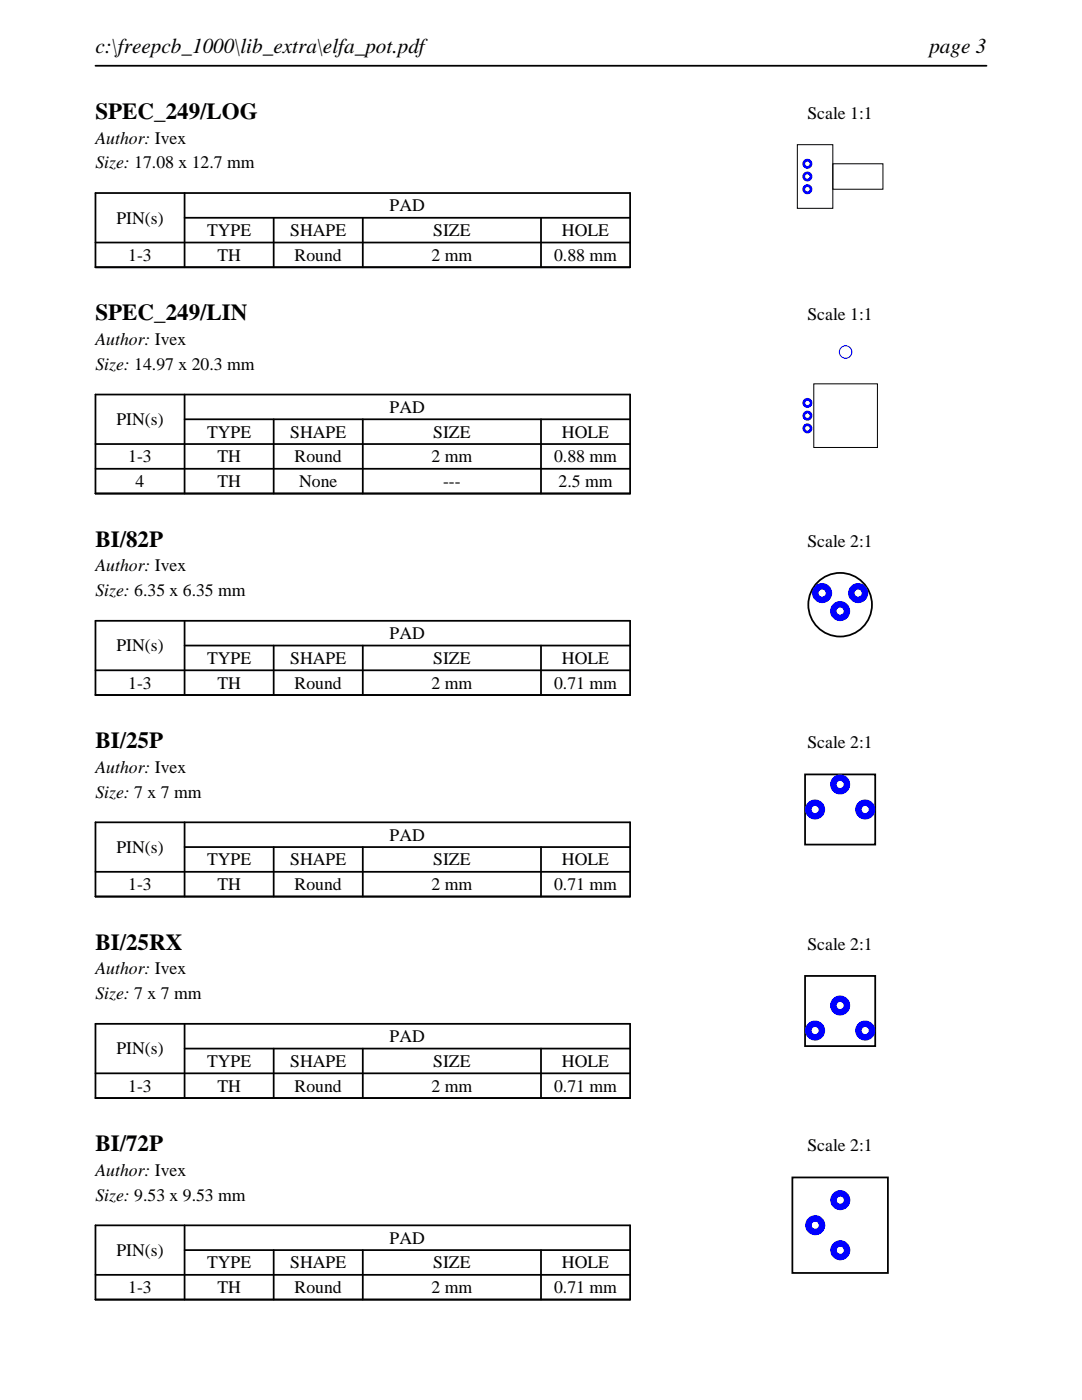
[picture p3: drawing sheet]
<svg xmlns="http://www.w3.org/2000/svg" width="216mm" height="279mm" viewBox="0 0 216 279" stroke-linecap="round" stroke-linejoin="round" font-family="sans-serif">
<path d="M19 13.1h177.8M19 38.5h106.7v14.8h-106.7zM36.8 38.5v14.8M19 48.4h106.7M36.8 43.5h88.9M54.6 43.5v9.8M72.4 43.5v9.8M107.9 43.5v9.8" fill="none" stroke="#000" stroke-width=".35"/>
<path d="M159.1 28.9h7.1v12.7h-7.1zM166.2 32.7h10v5.1h-10z" fill="none" stroke="#000" stroke-width=".2"/>
<g fill="#00f">
<path d="M160.1 32.7a1 1 0 0 0 2 0 1 1 0 0 0-2 0zM160.7 32.7a.44 .44 0 0 1 .8 0 .44 .44 0 0 1-.8 0z"/>
<path d="M160.1 35.2a1 1 0 0 0 2 0 1 1 0 0 0-2 0zM160.7 35.2a.44 .44 0 0 1 .8 0 .44 .44 0 0 1-.8 0z"/>
<path d="M160.1 37.8a1 1 0 0 0 2 0 1 1 0 0 0-2 0zM160.7 37.8a.44 .44 0 0 1 .8 0 .44 .44 0 0 1-.8 0z"/>
</g>
<path d="M19 78.7h106.7v19.8h-106.7zM36.8 78.7v19.8M19 88.6h106.7M19 93.6h106.7M36.8 83.7h88.9M54.6 83.7v14.8M72.4 83.7v14.8M107.9 83.7v14.8" fill="none" stroke="#000" stroke-width=".35"/>
<path d="M162.4 76.6h12.7v12.7h-12.7z" fill="none" stroke="#000" stroke-width=".2"/>
<g fill="#00f">
<path d="M160.1 80.4a1 1 0 0 0 2 0 1 1 0 0 0-2 0zM160.7 80.4a.45 .45 0 0 1 .9 0 .45 .45 0 0 1-.9 0z"/>
<path d="M160.1 83a1 1 0 0 0 2 0 1 1 0 0 0-2 0zM160.7 83a.45 .45 0 0 1 .9 0 .45 .45 0 0 1-.9 0z"/>
<path d="M160.1 85.5a1 1 0 0 0 2 0 1 1 0 0 0-2 0zM160.7 85.5a.45 .45 0 0 1 .9 0 .45 .45 0 0 1-.9 0z"/>
</g>
<circle cx="168.7" cy="70.3" r="1.25" fill="none" stroke="#00f" stroke-width=".2"/>
<path d="M19 123.9h106.7v14.8h-106.7zM19 133.8h106.7M36.8 128.8h88.9M36.8 123.9v14.8M54.6 128.8v9.9M72.4 128.8v9.9M107.9 128.8v9.9" fill="none" stroke="#000" stroke-width=".35"/>
<circle cx="167.6" cy="120.7" r="6.4" fill="none" stroke="#000" stroke-width=".36"/>
<g fill="#00f">
<path d="M169.2 118.4a2 2 0 0 0 4 0 2 2 0 0 0-4 0zM170.5 118.4a.71 .71 0 0 1 1.4 0 .71 .71 0 0 1-1.4 0z"/>
<path d="M165.6 122a2 2 0 0 0 4 0 2 2 0 0 0-4 0zM166.9 122a.75 .75 0 0 1 1.5 0 .75 .75 0 0 1-1.5 0z"/>
<path d="M162 118.4a2 2 0 0 0 4 0 2 2 0 0 0-4 0zM163.3 118.4a.75 .75 0 0 1 1.5 0 .75 .75 0 0 1-1.5 0z"/>
</g>
<path d="M19 164.1h106.7v14.8h-106.7zM19 174h106.7M36.8 169.1h88.9M36.8 164.1v14.8M54.6 169.1v9.8M72.4 169.1v9.8M107.9 169.1v9.8" fill="none" stroke="#000" stroke-width=".35"/>
<path d="M160.6 154.6h14v14h-14z" fill="none" stroke="#000" stroke-width=".36"/>
<g fill="#00f">
<path d="M160.6 161.6a2 2 0 0 0 4 0 2 2 0 0 0-4 0zM161.9 161.6a.75 .75 0 0 1 1.5 0 .75 .75 0 0 1-1.5 0z"/>
<path d="M165.6 156.6a2 2 0 0 0 4 0 2 2 0 0 0-4 0zM166.9 156.6a.75 .75 0 0 1 1.5 0 .75 .75 0 0 1-1.5 0z"/>
<path d="M170.6 161.6a2 2 0 0 0 4 0 2 2 0 0 0-4 0zM171.9 161.6a.75 .75 0 0 1 1.5 0 .75 .75 0 0 1-1.5 0z"/>
</g>
<path d="M19 204.3h106.7v14.8h-106.7zM19 214.2h106.7M36.8 209.3h88.9M36.8 204.3v14.8M54.6 209.3v9.8M72.4 209.3v9.8M107.9 209.3v9.8" fill="none" stroke="#000" stroke-width=".35"/>
<path d="M160.6 194.8h14v14h-14z" fill="none" stroke="#000" stroke-width=".36"/>
<g fill="#00f">
<path d="M160.6 205.7a2 2 0 0 0 4 0 2 2 0 0 0-4 0zM161.9 205.7a.75 .75 0 0 1 1.5 0 .75 .75 0 0 1-1.5 0z"/>
<path d="M165.6 200.7a2 2 0 0 0 4 0 2 2 0 0 0-4 0zM166.9 200.7a.75 .75 0 0 1 1.5 0 .75 .75 0 0 1-1.5 0z"/>
<path d="M170.6 205.7a2 2 0 0 0 4 0 2 2 0 0 0-4 0zM171.9 205.7a.75 .75 0 0 1 1.5 0 .75 .75 0 0 1-1.5 0z"/>
</g>
<path d="M19 244.5h106.7v14.9h-106.7zM19 254.4h106.7M36.8 249.5h88.9M36.8 244.5v14.9M54.6 249.5v9.9M72.4 249.5v9.9M107.9 249.5v9.9" fill="none" stroke="#000" stroke-width=".35"/>
<path d="M158.1 235h19.1v19h-19.1z" fill="none" stroke="#000" stroke-width=".36"/>
<g fill="#00f">
<path d="M165.7 239.5a2 2 0 0 0 4 0 2 2 0 0 0-4 0zM167 239.5a.71 .71 0 0 1 1.4 0 .71 .71 0 0 1-1.4 0z"/>
<path d="M160.7 244.5a2 2 0 0 0 4 0 2 2 0 0 0-4 0zM162 244.5a.71 .71 0 0 1 1.4 0 .71 .71 0 0 1-1.4 0z"/>
<path d="M165.7 249.5a2 2 0 0 0 4 0 2 2 0 0 0-4 0zM167 249.5a.71 .71 0 0 1 1.4 0 .71 .71 0 0 1-1.4 0z"/>
</g>
<g font-size="4.6">
<text x="19" y="23.7">SPEC_249/LOG</text>
<text x="19" y="63.9">SPEC_249/LIN</text>
<text x="19" y="109.1">BI/82P</text>
<text x="19" y="149.3">BI/25P</text>
<text x="19" y="189.5">BI/25RX</text>
<text x="19" y="229.7">BI/72P</text>
</g>
<g font-size="4.2">
<text x="19" y="10.6">c:\freepcb_1000\lib_extra\elfa_pot.pdf</text>
<text x="185.4" y="10.6">page 3</text>
</g>
<g font-size="3.5">
<text x="161.1" y="23.7">Scale 1:1</text>
<text x="19" y="28.6">Author: Ivex</text>
<text x="19" y="33.6">Size: 17.08 x 12.7 mm</text>
<text x="23.2" y="44.6">PIN(s)</text>
<text x="41.3" y="47.1">TYPE</text>
<text x="57.9" y="47.1">SHAPE</text>
<text x="77.8" y="42.2">PAD</text>
<text x="86.4" y="47.1">SIZE</text>
<text x="112.1" y="47.1">HOLE</text>
<text x="25.6" y="52.1">1-3</text>
<text x="43.4" y="52.1">TH</text>
<text x="58.8" y="52.1">Round</text>
<text x="86.1" y="52.1">2 mm</text>
<text x="110.6" y="52.1">0.88 mm</text>
<text x="161.1" y="63.9">Scale 1:1</text>
<text x="19" y="68.9">Author: Ivex</text>
<text x="19" y="73.8">Size: 14.97 x 20.3 mm</text>
<text x="77.8" y="82.4">PAD</text>
<text x="23.2" y="84.8">PIN(s)</text>
<text x="41.3" y="87.3">TYPE</text>
<text x="57.9" y="87.3">SHAPE</text>
<text x="86.4" y="87.3">SIZE</text>
<text x="112.1" y="87.3">HOLE</text>
<text x="25.6" y="92.3">1-3</text>
<text x="43.4" y="92.3">TH</text>
<text x="58.8" y="92.3">Round</text>
<text x="86.1" y="92.3">2 mm</text>
<text x="110.6" y="92.3">0.88 mm</text>
<text x="27.1" y="97.2">4</text>
<text x="43.4" y="97.2">TH</text>
<text x="59.7" y="97.2">None</text>
<text x="88.4" y="97.2">---</text>
<text x="111.4" y="97.2">2.5 mm</text>
<text x="161.1" y="109.1">Scale 2:1</text>
<text x="19" y="114">Author: Ivex</text>
<text x="19" y="119">Size: 6.35 x 6.35 mm</text>
<text x="23.2" y="130">PIN(s)</text>
<text x="77.8" y="127.6">PAD</text>
<text x="25.6" y="137.4">1-3</text>
<text x="41.3" y="132.5">TYPE</text>
<text x="43.4" y="137.4">TH</text>
<text x="57.9" y="132.5">SHAPE</text>
<text x="58.8" y="137.4">Round</text>
<text x="86.1" y="137.4">2 mm</text>
<text x="86.4" y="132.5">SIZE</text>
<text x="110.6" y="137.4">0.71 mm</text>
<text x="112.1" y="132.5">HOLE</text>
<text x="161.1" y="149.3">Scale 2:1</text>
<text x="19" y="154.2">Author: Ivex</text>
<text x="19" y="159.2">Size: 7 x 7 mm</text>
<text x="77.8" y="167.8">PAD</text>
<text x="23.2" y="170.2">PIN(s)</text>
<text x="41.3" y="172.7">TYPE</text>
<text x="57.9" y="172.7">SHAPE</text>
<text x="86.4" y="172.7">SIZE</text>
<text x="112.1" y="172.7">HOLE</text>
<text x="25.6" y="177.7">1-3</text>
<text x="43.4" y="177.7">TH</text>
<text x="58.8" y="177.7">Round</text>
<text x="86.1" y="177.7">2 mm</text>
<text x="110.6" y="177.7">0.71 mm</text>
<text x="161.1" y="189.5">Scale 2:1</text>
<text x="19" y="194.5">Author: Ivex</text>
<text x="19" y="199.4">Size: 7 x 7 mm</text>
<text x="77.8" y="208">PAD</text>
<text x="23.2" y="210.4">PIN(s)</text>
<text x="41.3" y="212.9">TYPE</text>
<text x="57.9" y="212.9">SHAPE</text>
<text x="86.4" y="212.9">SIZE</text>
<text x="112.1" y="212.9">HOLE</text>
<text x="25.6" y="217.9">1-3</text>
<text x="43.4" y="217.9">TH</text>
<text x="58.8" y="217.9">Round</text>
<text x="86.1" y="217.9">2 mm</text>
<text x="110.6" y="217.9">0.71 mm</text>
<text x="161.1" y="229.7">Scale 2:1</text>
<text x="19" y="234.7">Author: Ivex</text>
<text x="19" y="239.6">Size: 9.53 x 9.53 mm</text>
<text x="23.2" y="250.7">PIN(s)</text>
<text x="77.8" y="248.2">PAD</text>
<text x="41.3" y="253.2">TYPE</text>
<text x="57.9" y="253.2">SHAPE</text>
<text x="86.4" y="253.2">SIZE</text>
<text x="112.1" y="253.2">HOLE</text>
<text x="25.6" y="258.1">1-3</text>
<text x="43.4" y="258.1">TH</text>
<text x="58.8" y="258.1">Round</text>
<text x="86.1" y="258.1">2 mm</text>
<text x="110.6" y="258.1">0.71 mm</text>
</g>
</svg>
